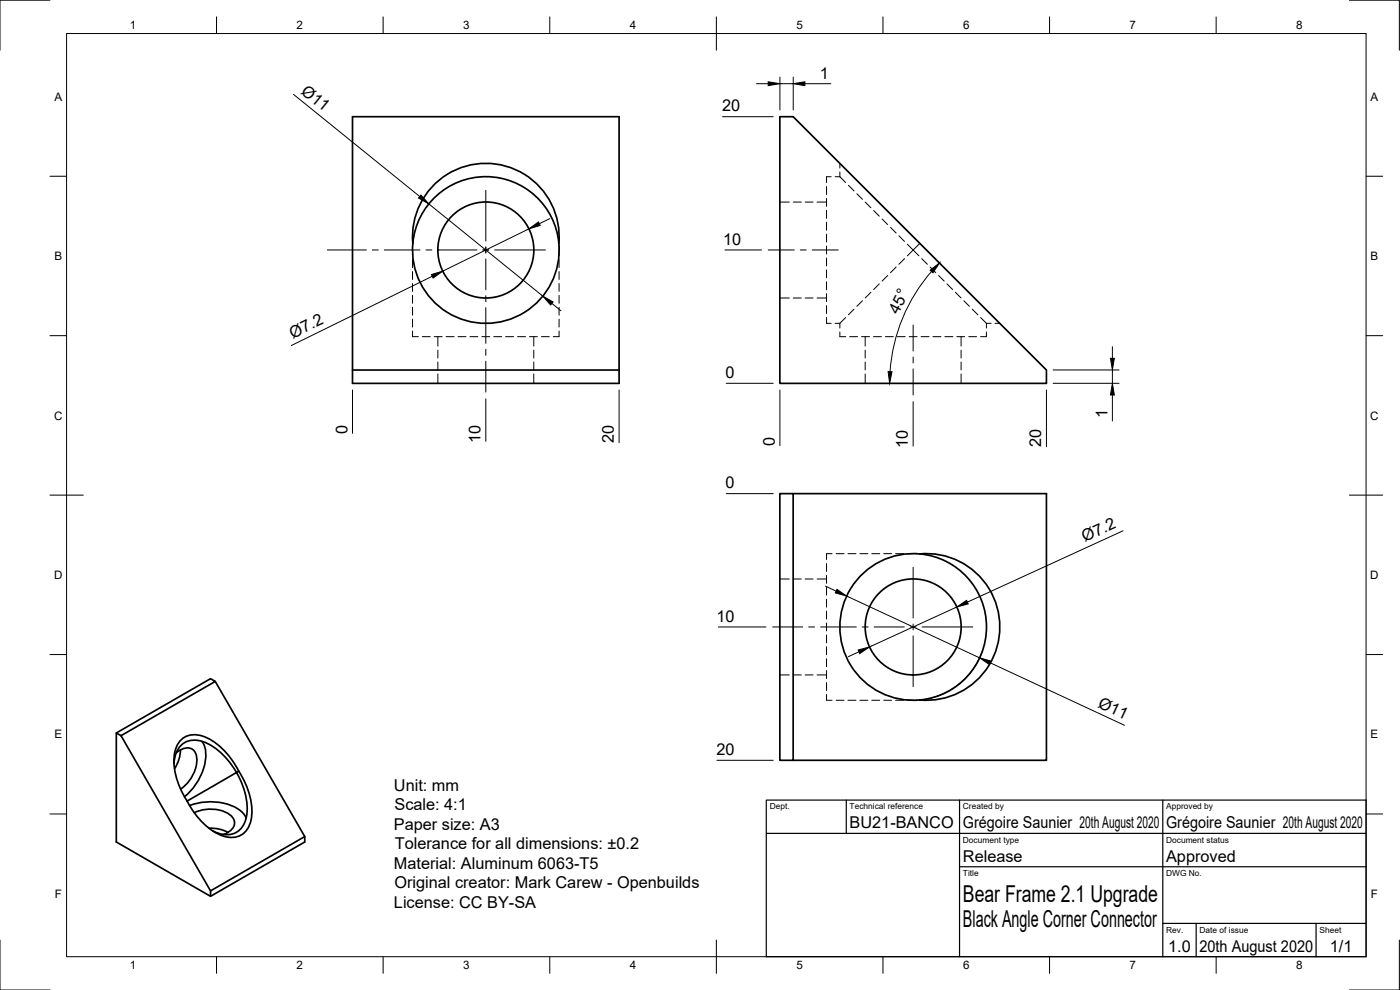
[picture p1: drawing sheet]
<svg xmlns="http://www.w3.org/2000/svg" width="420mm" height="297mm" viewBox="0 0 420 297" stroke-linecap="round" stroke-linejoin="round" font-family="sans-serif">
<!-- layer: Hidden -->
<g fill="none" stroke="#000" stroke-width=".3">
<path d="M248.1 56v2.3M248.1 59.5v2.4M249.4 53h-1.3v1.8M250.6 53h1.5M252.1 53l1.7 1.8M252.1 49v1.4M252.1 51.6v1.4M254.6 55.6l1.7 1.7M257.2 58.1l1.6 1.7M123.8 71v1.4M123.8 73.6v3.1M123.8 77.9v2.4"/>
<path d="M167.8 71v1.4M167.8 73.6v3.1M167.8 77.9v2.4M234 60.6h2.9M238.1 60.6h2.4M241.6 60.6h2.4M245.2 60.6h2.9M248.1 63.1v2.4M248.1 66.7v2.4M248.1 70.3v2.3M248.1 73.8v2.4M248.1 77.4v2.4"/>
<path d="M259.7 60.6l1.7 1.7M262.2 63.2l1.7 1.7M264.7 65.7l1.7 1.7M267.3 68.2l1.6 1.7M269.8 70.7l1.7 1.7M271.5 77.6l-1.7 1.7M272.3 73.3l1.7 1.7M274 75l1.8 1.8M274 75l-1.7 1.8M276 73l-2 2M276.6 77.6l1.7 1.7M123.8 99.3v1.7h1.8"/>
<path d="M123.8 81.5v2.3M123.8 85.1v2.3M123.8 88.6v2.4M123.8 92.2v2.4M123.8 95.8v2.3M167.8 99.3v1.7h-1.8M167.8 81.5v2.3M167.8 85.1v2.3M167.8 88.6v2.4M167.8 92.2v2.4M167.8 95.8v2.3M234 89.4h2.9"/>
<path d="M238.1 89.4h2.4M241.6 89.4h2.4M245.2 89.4h2.9M248.1 81v2.4M248.1 84.5v2.4M248.1 88.1v2.4M248.1 91.7v2.4M248.1 95.3v1.7h1.3M250.6 97h1.5M252.1 99.6v1.4h1.7M252.1 97v1.4M253.8 95.3l-1.7 1.7"/>
<path d="M256.3 92.8l-1.7 1.7M258.8 90.2l-1.6 1.7M261.4 87.7l-1.7 1.7M263.9 85.2l-1.7 1.7M266.4 82.7l-1.7 1.6M268.9 80.1l-1.6 1.7M279.1 80.1l1.7 1.7M281.7 82.7l1.7 1.6M284.2 85.2l1.7 1.7M286.7 87.7l1.7 1.7M289.3 90.2l1.6 1.7M291.8 92.8l1.7 1.7"/>
<path d="M294.3 95.3l1.7 1.7M296 99.6v1.4h-1.7M296 97h1.5M296 97v1.4M298.6 97h1.4M126.7 101h2.4M130.3 101h2.4M131.4 101v2.9M131.4 105.1v2.3M131.4 108.6v2.4M131.4 112.2v2.8M133.9 101h2.4"/>
<path d="M137.5 101h2.3M141 101h2.4M144.6 101h2.4M148.2 101h2.4M151.7 101h2.4M155.3 101h2.4M158.9 101h2.4M160.2 101v2.9M160.2 105.1v2.3M160.2 108.6v2.4M160.2 112.2v2.8M162.5 101h2.3"/>
<path d="M255 101h2.4M258.6 101h2.3M259.7 101v2.9M259.7 105.1v2.3M259.7 108.6v2.4M259.7 112.2v2.8M262.1 101h2.4M265.7 101h2.4M269.3 101h2.4M272.9 101h2.3M276.4 101h2.4M280 101h2.4"/>
<path d="M283.6 101h2.4M287.1 101h2.4M288.4 101v2.9M288.4 105.1v2.3M288.4 108.6v2.4M288.4 112.2v2.8M290.7 101h2.4M234 173.7h2.9M238.1 173.7h2.4M241.6 173.7h2.4M245.2 173.7h2.9M248.1 169.1v2.3"/>
<path d="M248.1 172.6v2.4M248.1 176.2v2.4M248.1 179.8v2.4M249.7 166.1h-1.6v1.8M250.9 166.1h2.4M254.5 166.1h2.4M258.1 166.1h2.4M261.6 166.1h2.4M265.2 166.1h2.4M268.8 166.1h2.4M272.4 166.1h3M276.6 166.1h1.4"/>
<path d="M248.1 183.4v2.3M248.1 186.9v2.4M248.1 190.5v2.4M248.1 194.1v2.4M248.1 197.6v2.4M234 202.5h2.9M238.1 202.5h2.4M241.6 202.5h2.4M245.2 202.5h2.9M248.1 201.2v2.4M248.1 204.8v2.4M248.1 208.4v1.7h1.6"/>
<path d="M250.9 210.1h2.4M254.5 210.1h2.4M258.1 210.1h2.4M261.6 210.1h2.4M265.2 210.1h2.4M268.8 210.1h2.4M272.4 210.1h3M276.6 210.1h1.4"/>
</g>
<!-- layer: Visible -->
<g fill="none" stroke="#000" stroke-width=".51">
<path d="M105.8 35h80v80h-80zM234 35h4l76 76v4h-80zM123.9 73a22 22 0 0 1 21.9-20 22 22 0 0 1 21.9 20M123.9 73a22 22 0 0 1 21.9-24 22 22 0 0 1 21.9 24M123.9 73a22 22 0 0 0 21.9 24 22 22 0 0 0 21.9-24M105.8 111h80M234 148.1h4v80h-4zM238 148.1h76v80h-76M276.1 166.2a22 22 0 0 1 24 21.9 22 22 0 0 1-24 21.9M276.1 166.2a22 22 0 0 1 20 21.9 22 22 0 0 1-20 21.9M276.1 166.2a22 22 0 0 0-24 21.9 22 22 0 0 0 24 21.9M34.9 219.9l28.3-16.3 1.4 .9-28.3 16.2z"/>
<path d="M64.6 204.5l26.9 46.5v1.6l-28.3 16.3-28.3-16.3v-32.7M36.3 220.7l26.9 46.6v1.6M52.2 229.1a6.7 6.7 0 0 1 5-7 12.2 12.2 0 0 1 9.7 4.3l2.6 3 1.5 2.4M52.9 225.9a3.8 3.8 0 0 1 5.5-.5 8 8 0 0 1-1.3 8.5l-1.7 1.9-1.2 .9M54.1 225a10.5 10.5 0 0 1-1.7 5.7M54.3 222a6.7 6.7 0 0 1 8.3-.4 24.4 24.4 0 0 1 9.8 10.9 20 20 0 0 1 2.9 13.7 6.1 6.1 0 0 1-9.1 4.4 21.6 21.6 0 0 1-10-10.3 20.9 20.9 0 0 1-3.7-14.8 7.2 7.2 0 0 1 1.8-3.5zM60.6 222.4a9.8 9.8 0 0 1 .2 9.1 18 18 0 0 1-5.4 7.5M71 231.8l-14.8 8.5M71 231.8a19.5 19.5 0 0 1 2.8 14 6 6 0 0 1-8.7 4.1l-1.2-.6M71.7 231.4l-.7 .4M56.9 241.7a16.5 16.5 0 0 1 15.6 1.8l1.4 1.9M58.3 243.9a10.8 10.8 0 0 1 11.1 .9 2.87 2.87 0 0 1-.8 4.8l-1.5 .8"/>
<path d="M62.7 248.5a10.6 10.6 0 0 1 5.7 1.3M91.5 251l-28.3 16.3"/>
<circle cx="145.8" cy="75" r="14.4"/>
<circle cx="274.1" cy="188.1" r="14.4"/>
</g>
<!-- layer: Border -->
<g fill="none" stroke="#000" stroke-width=".3">
<path d="M15 .1h-15v15M20 10.1h390v276.9h-390zM65 5.1v5M115 5.1v5M165 5.1v5M215 5.1v10M265 5.1v5M315 5.1v5M365 5.1v5M405 .1h15v15M15 52.9h5M410 52.9h5"/>
<path d="M15 100.7h5M410 100.7h5M15 148.6h10M405 148.6h10M15 196.4h5M410 196.4h5M15 244.2h5M410 244.2h5M0 282.1v14.9h15M65 287v5M115 287v5M165 287v5"/>
<path d="M215 282.1v9.9M265 287v5M315 287v5M365 287v5M420 282.1v14.9h-15"/>
</g>
<!-- layer: TitleBlock -->
<path d="M230 240.1h180v46.9h-180zM230 250h180M254 240.1v9.9M288 240.1v46.9M349 240.1v46.9M288 260.1h122M349 277.1h61M359 277.1v9.9M395 277.1v9.9" fill="none" stroke="#000" stroke-width=".36"/>
<!-- layer: Dimensions -->
<g fill="none" stroke="#000" stroke-width=".3">
<path d="M88.1 28.3l37.9 30.7M216.8 35h15.3M227.1 25.1h3.4M234.1 23.1v9.9M234.1 25.1h4M238.1 23.1v9.9M241.6 25.1h7.7M128.7 61.2l34.2 27.6M158.7 68.7l-25.8 12.7M165 65.6l-3.1 1.5M217.6 75h11M129.7 82.9l-42.3 20.8"/>
<path d="M165.6 91l2.7 2.2M279.6 81.4a51.1 51.1 0 0 0-12.5 30.1M105.8 117v13M145.8 119.7v12.7M185.8 117v15.8M218 115h14.1M234.1 117v16.7M314 117v17.1M316.1 111h19.8M316.1 115h19.8M333.8 104v3.5M333.8 111v4"/>
<path d="M333.8 118.5v7.8M274 120.5v13.3M218 148.1h14.1M337 159.3l-46.7 21.4M247.8 175.9l3.1 1.5M254.1 178.8l39.9 18.6M215.6 188.1h14.3M257.8 195.6l-3.2 1.4M287.1 182.1l-26.1 12M294.8 195.5a22 22 0 0 1-16.8 14.2M297.2 198.9l40.3 18.7M215.2 228.1h16.9"/>
</g>
<g fill="#000" stroke="#000" stroke-width=".3">
<path d="M230.5 24.5l3.6 .6-3.6 .6zM238.1 25.1l3.5-.6v1.2zM126.3 58.5l2.4 2.7-3.1-1.8zM158.7 68.7l2.9-2.1 .5 1.1zM129.5 82.4l3.4-1-2.9 2zM162.9 88.8l3.1 1.8-.8 .9zM279.1 81.1l2.8-2.2-1.9 3zM266.5 111.5h1.2l-.7 3.5zM333.3 107.5h1.1l-.6 3.5zM333.8 115l.6 3.5h-1.1zM251.2 176.8l2.9 2-3.4-.9zM257.5 195l3.5-.9-3 2z"/>
<path d="M287.1 182.1l3-2 .5 1.1zM294 197.4l3.4 .9-.5 1.1z"/>
</g>
<!-- layer: Center Lines -->
<g fill="none" stroke="#000" stroke-width=".3">
<path d="M145.8 57.1v15.2M98.2 75h11.8M111.7 75h1.8M115.3 75h10.7M127.8 75h1.8M131.4 75h11.7M144.9 75h1.8M145.8 74.1v1.8M145.8 77.7v9.3M148.5 75h15.2M230.5 75h7.9M240.2 75h1.8"/>
<path d="M243.7 75h7.8M145.8 88.7v1.8M145.8 92.3v10.7M274 97.5v7.8M145.8 104.8v1.8M145.8 108.4v9.3M274 107.1v1.8M274 110.7v7.8M274 170.2v15.2M231.9 188.1h9M242.7 188.1h1.8M246.3 188.1h10.7"/>
<path d="M258.8 188.1h1.8M262.3 188.1h9.1M273.2 188.1h1.8M274 187.2v1.8M274 190.8v15.2M276.7 188.1h15.3"/>
</g>
<g font-size="7">
<text x="289" y="270.6">Bear Frame 2.1 Upgrade</text>
<text x="289" y="278.1">Black Angle Corner Connector</text>
</g>
<g font-size="4.9">
<text x="246" y="23.6">1</text>
<text x="90.1" y="27.8" transform="rotate(39 90.1 27.8)">Ø11</text>
<text x="216.7" y="33.5">20</text>
<text x="217" y="73.5">10</text>
<text x="269.5" y="94.4" transform="rotate(-63 269.5 94.4)">45°</text>
<text x="87.9" y="101.6" transform="rotate(-26 87.9 101.6)">Ø7.2</text>
<text x="217.7" y="113.4">0</text>
<text x="332.4" y="125.3" transform="rotate(-90 332.4 125.3)">1</text>
<text x="104.2" y="130.2" transform="rotate(-90 104.2 130.2)">0</text>
<text x="144.2" y="133" transform="rotate(-90 144.2 133)">10</text>
<text x="184.2" y="133" transform="rotate(-90 184.2 133)">20</text>
<text x="232.5" y="133.9" transform="rotate(-90 232.5 133.9)">0</text>
<text x="272.5" y="134.4" transform="rotate(-90 272.5 134.4)">10</text>
<text x="312.5" y="134.2" transform="rotate(-90 312.5 134.2)">20</text>
<text x="217.7" y="146.6">0</text>
<text x="325.6" y="162.7" transform="rotate(-25 325.6 162.7)">Ø7.2</text>
<text x="215" y="186.5">10</text>
<text x="329.2" y="212" transform="rotate(25 329.2 212)">Ø11</text>
<text x="215" y="226.6">20</text>
<text x="118.2" y="237.2">Unit: mm</text>
<text x="118.4" y="243.1">Scale: 4:1</text>
<text x="118.2" y="248.9">Paper size: A3</text>
<text x="255" y="248.5">BU21-BANCO</text>
<text x="289" y="248.5">Grégoire Saunier 20th August 2020</text>
<text x="350" y="248.5">Grégoire Saunier 20th August 2020</text>
<text x="118.5" y="254.8">Tolerance for all dimensions: ±0.2</text>
<text x="118.2" y="260.7">Material: Aluminum 6063-T5</text>
<text x="289" y="258.6">Release</text>
<text x="350" y="258.6">Approved</text>
<text x="118.4" y="266.6">Original creator: Mark Carew - Openbuilds</text>
<text x="118.2" y="272.5">License: CC BY-SA</text>
<text x="350.6" y="285.7">1.0</text>
<text x="360" y="285.5">20th August 2020</text>
<text x="399.1" y="285.7">1/1</text>
</g>
<g font-size="3.5">
<text x="39" y="8.8">1</text>
<text x="89" y="8.8">2</text>
<text x="139" y="8.8">3</text>
<text x="189" y="8.8">4</text>
<text x="239" y="8.8">5</text>
<text x="289" y="8.8">6</text>
<text x="339" y="8.8">7</text>
<text x="389" y="8.8">8</text>
<text x="16.3" y="30.2">A</text>
<text x="411.3" y="30.2">A</text>
<text x="16.3" y="78">B</text>
<text x="411.3" y="78">B</text>
<text x="16.2" y="125.9">C</text>
<text x="411.2" y="125.9">C</text>
<text x="16.2" y="173.7">D</text>
<text x="411.2" y="173.7">D</text>
<text x="16.3" y="221.6">E</text>
<text x="411.3" y="221.6">E</text>
<text x="16.4" y="269.4">F</text>
<text x="411.4" y="269.4">F</text>
<text x="39" y="290.8">1</text>
<text x="89" y="290.8">2</text>
<text x="139" y="290.8">3</text>
<text x="189" y="290.8">4</text>
<text x="239" y="290.8">5</text>
<text x="289" y="290.8">6</text>
<text x="339" y="290.8">7</text>
<text x="389" y="290.8">8</text>
</g>
<g font-size="2.5">
<text x="231" y="242.9">Dept.</text>
<text x="255" y="242.9">Technical reference</text>
<text x="289" y="242.9">Created by</text>
<text x="350" y="242.9">Approved by</text>
<text x="289" y="252.8">Document type</text>
<text x="350" y="252.8">Document status</text>
<text x="289" y="262.9">Title</text>
<text x="350" y="262.9">DWG No.</text>
<text x="350" y="279.9">Rev.</text>
<text x="360" y="279.9">Date of issue</text>
<text x="396" y="279.9">Sheet</text>
</g>
</svg>
